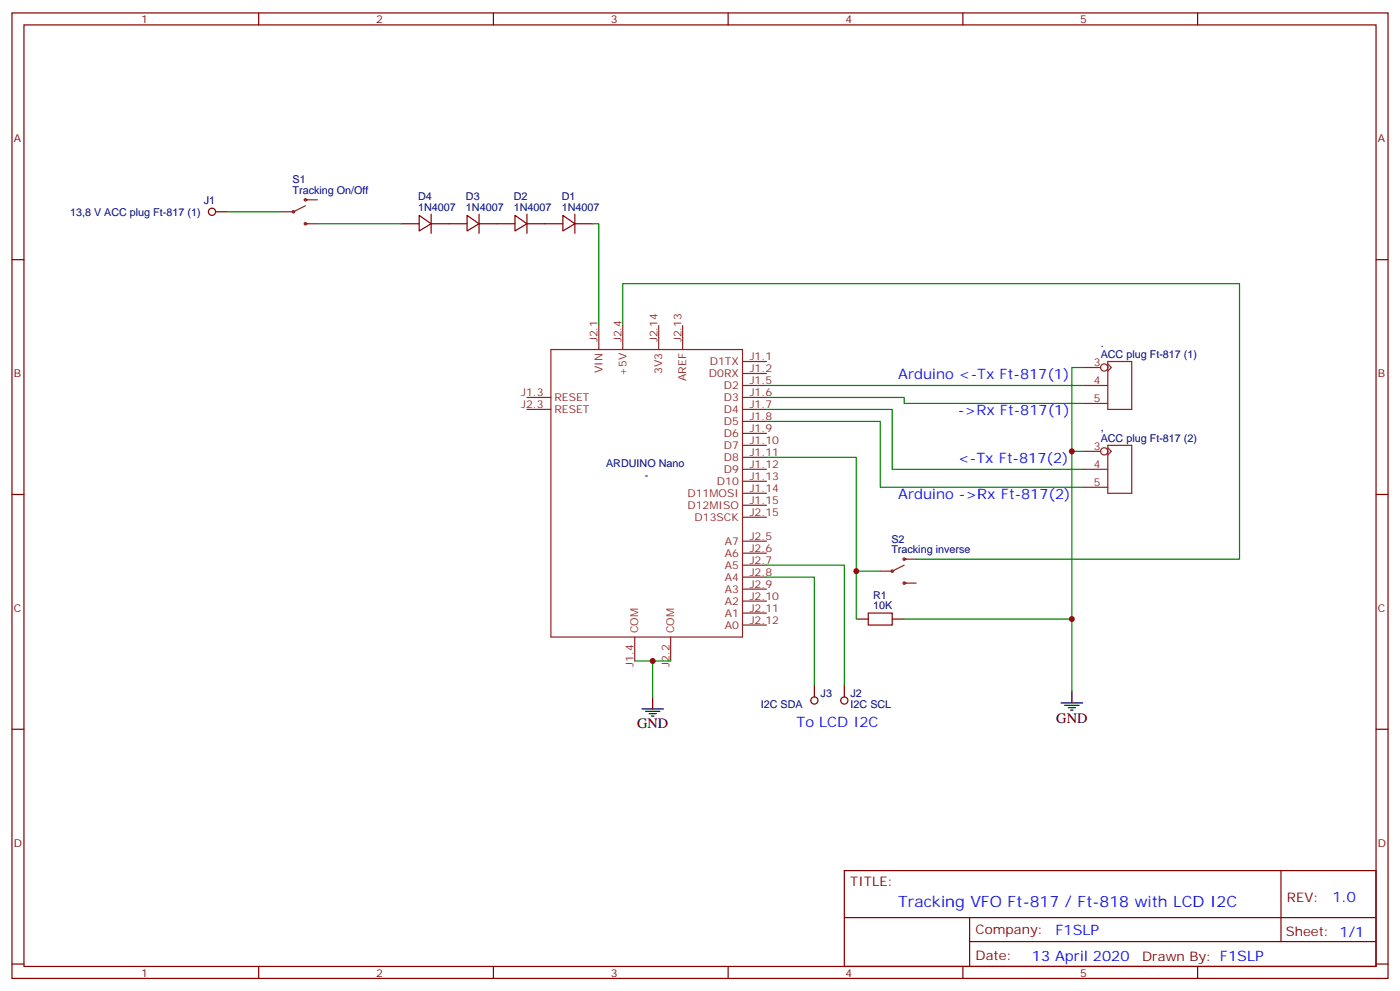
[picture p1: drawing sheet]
<svg xmlns="http://www.w3.org/2000/svg" width="412mm" height="292mm" viewBox="0 0 412 292" stroke-linecap="round" stroke-linejoin="round" font-family="sans-serif">
<g fill="none" stroke="#870000" stroke-width=".35">
<path d="M3.5 3.8h405.4v284.3h-405.4zM7.1 7.3h398.2v277.3h-398.2zM76.2 3.8v3.5M145.3 3.8v3.5M214.5 3.8v3.5M283.6 3.8v3.5M352.8 3.8v3.5M3.5 76.5h3.6M118.2 65.9h5.3M123.5 63.4l3.5 2.5-3.5 2.1zM127 65.9h10.6M127 63.1v5.6"/>
<path d="M137.6 63.4l3.5 2.5-3.5 2.1zM141.1 65.9h10.6M141.1 63.1v5.6M151.7 63.4l3.5 2.5-3.5 2.1zM155.2 65.9h10.6M155.2 63.1v5.6M165.8 63.4l3.5 2.5-3.5 2.1zM169.3 65.9h5.3M169.3 63.1v5.6M405.3 76.5h3.6M3.5 145.6h3.6M405.3 145.6h3.6"/>
<path d="M252.2 182.3h3.6M262.8 182.3h3.5M3.5 214.8h3.6M405.3 214.8h3.6M248.7 256.4h156.6v28.2h-156.6zM377.3 256.4v20.9M248.7 270.2h156.5M285.6 277.3h119.6M285.6 270.2v14.2M3.5 283.9h3.6M76.2 284.6v3.5M145.3 284.6v3.5"/>
<path d="M214.5 284.6v3.5M283.6 284.6v3.5M352.8 284.6v3.5M405.3 283.9h3.6"/>
</g>
<g fill="none" stroke="#8c2424" stroke-width=".35">
<path d="M90 58.8h3.5M90 60.6l-3.6 1.8h-3.5M90 65.9h3.5M176.4 95.9v7M183.4 95.9v7M194 95.9v7M201.1 95.9v7M155.2 117.1h7.1M162.3 102.9h56.4v84.7h-56.4zM218.7 106.5h7.1M218.7 110h7.1M218.7 117.1h7.1"/>
<path d="M218.7 113.5h7.1M319.3 113.5h7M319.3 108.2h4.9M319.3 118.8h7M326.3 107.2l1.1 1-1.1 1.1M326.3 106.5h7.1v14.1h-7.1zM155.2 120.6h7.1M218.7 120.6h7.1M218.7 124.1h7.1M218.7 127.6h7.1M218.7 131.2h7.1M218.7 134.7h7.1"/>
<path d="M218.7 138.2h7.1M319.3 138.2h7M319.3 132.9h4.9M326.3 131.9l1.1 1-1.1 1.1M326.3 131.2h7.1v14.1h-7.1zM218.7 141.7h7.1M218.7 145.3h7.1M218.7 148.8h7.1M218.7 159.4h7.1M218.7 152.3h7.1M319.3 143.5h7M218.7 162.9h7.1"/>
<path d="M218.7 166.4h7.1M218.7 170h7.1M218.7 173.5h7.1M218.7 177h7.1M266.3 166.4l-3.5 1.8h-3.5M266.3 171.7h3.6M266.3 164.7h3.6M187 187.6v7.1M197.6 187.6v7.1M218.7 180.6h7.1M218.7 184.1h7.1"/>
<circle cx="90" cy="58.8" r=".35"/>
<circle cx="86.4" cy="62.4" r=".35"/>
<circle cx="90" cy="65.9" r=".35"/>
<circle cx="325.3" cy="108.2" r="1.06"/>
<circle cx="325.3" cy="132.9" r="1.06"/>
<circle cx="262.8" cy="168.2" r=".35"/>
<circle cx="266.3" cy="171.7" r=".35"/>
<circle cx="266.3" cy="164.7" r=".35"/>
</g>
<g fill="none" stroke="#008700" stroke-width=".35">
<path d="M67 62.4h15.9M93.5 65.9h24.7M174.6 65.9h1.8v30M183.4 95.9v-12.4h181.7v81.2h-95.2M225.8 113.5h93.5M225.8 117.1h40.5v1.7h53M319.3 108.2h-3.6v95.3M225.8 120.6h37v17.6h56.5M225.8 124.1h33.5v19.4h60M225.8 134.7h26.4v33.5h7.1M315.7 132.9h3.6M225.8 166.4h22.9v35.3"/>
<path d="M225.8 170h14.1v31.7M252.2 168.2v14.1M187 194.7h10.6M192.3 194.7v10.5M266.3 182.3h49.4"/>
</g>
<path d="M189.1 208.8h6.3M190.1 209.5h4.3M191.2 210.2h2.1M191.9 210.9h.7M192.3 205.2v3.6M312.6 207h6.3M313.6 207.7h4.3M314.7 208.4h2.1M315.4 209.1h.7M315.7 203.5v3.5" fill="none" stroke="#000" stroke-width=".35"/>
<path d="M62.4 61.3a1.06 1.06 0 0 0-.9 1.5 1.06 1.06 0 0 0 1.8 .2 1.06 1.06 0 0 0-.7-1.7M63.5 62.4h3.5M238.8 206.1a1.06 1.06 0 0 1 1.7-.6 1.06 1.06 0 0 1-.1 1.8 1.06 1.06 0 0 1-1.6-1M239.9 201.7v3.5M247.7 206.1a1.06 1.06 0 0 1 1.6-.6 1.06 1.06 0 0 1-.1 1.8 1.06 1.06 0 0 1-1.6-1M248.7 201.7v3.5" fill="none" stroke="#850000" stroke-width=".35"/>
<path d="M255.8 180.6h7v3.5h-7z" fill="none" stroke="#a10000" stroke-width=".35"/>
<g fill="#c00">
<circle cx="315.7" cy="132.9" r=".88"/>
<circle cx="192.3" cy="194.7" r=".88"/>
<circle cx="315.7" cy="182.3" r=".88"/>
<circle cx="252.2" cy="168.2" r=".88"/>
</g>
<g font-size="4.6" fill="#00f">
<text x="264.6" y="267">Tracking VFO Ft-817 / Ft-818 w</text>
<text x="338" y="267">ith LCD I2C</text>
</g>
<g font-size="4.2" fill="#00f">
<text x="264.6" y="111.8">Arduino &lt;-Tx Ft-817(1)</text>
<text x="282.2" y="122.3">-&gt;Rx Ft-817(1)</text>
<text x="282.2" y="136.5">&lt;-Tx Ft-817(2)</text>
<text x="264.6" y="147">Arduino -&gt;Rx Ft-817(2)</text>
<text x="234.7" y="214">To LCD I2C</text>
<text x="392.5" y="265.7">1.0</text>
<text x="310.9" y="275.2">F1SLP</text>
<text x="304" y="283">13 April 2020 Draw</text>
</g>
<g font-size="4.2">
<text x="187.7" y="214.4">GND</text>
<text x="311.2" y="213">GND</text>
</g>
<g font-size="3.9" fill="#800">
<text x="250.5" y="261">TITLE:</text>
<text x="379.1" y="265.7">REV:</text>
<text x="287.4" y="275.2">Company:</text>
<text x="378.7" y="275.8">Sheet: 1/1</text>
<text x="287.4" y="282.9">Date:</text>
<text x="346.6" y="282.9">n By: F1SLP</text>
</g>
<g font-size="3.2" fill="#800">
<text x="41.6" y="6.8">1</text>
<text x="110.8" y="6.8">2</text>
<text x="179.9" y="6.8">3</text>
<text x="249.1" y="6.8">4</text>
<text x="318.2" y="6.8">5</text>
<text x="4.1" y="41.9">A</text>
<text x="405.9" y="41.9">A</text>
<text x="4.1" y="111.1">B</text>
<text x="405.9" y="111.1">B</text>
<text x="4.1" y="180.2">C</text>
<text x="405.9" y="180.2">C</text>
<text x="4.1" y="249.3">D</text>
<text x="405.9" y="249.3">D</text>
<text x="41.6" y="287.6">1</text>
<text x="110.8" y="287.6">2</text>
<text x="179.9" y="287.6">3</text>
<text x="249.1" y="287.6">4</text>
<text x="318.2" y="287.6">5</text>
</g>
<g font-size="3.2" fill="#000080">
<text x="86.2" y="54">S1</text>
<text x="60" y="60">J1</text>
<text x="86.2" y="57.1">Tracking On/Off</text>
<text x="123.1" y="59">D4</text>
<text x="137.2" y="59">D3</text>
<text x="151.4" y="59">D2</text>
<text x="165.5" y="59">D1</text>
<text x="20.6" y="63.5">13,8 V ACC plug Ft-817 (1)</text>
<text x="123.1" y="62">1N4007</text>
<text x="137.2" y="62">1N4007</text>
<text x="151.4" y="62">1N4007</text>
<text x="165.5" y="62">1N4007</text>
<text x="324.2" y="105.4">ACC plug Ft-817 (1)</text>
<text x="324.2" y="102.3">.</text>
<text x="324.2" y="130.1">ACC plug Ft-817 (2)</text>
<text x="324.2" y="127">,</text>
<text x="178.5" y="137.6">ARDUINO Nano</text>
<text x="190" y="141.1">-</text>
<text x="262.6" y="159.8">S2</text>
<text x="262.6" y="162.9">Tracking inverse</text>
<text x="257.2" y="179.5">10K</text>
<text x="257.2" y="176.4">R1</text>
<text x="224.1" y="208.4">I2C SDA</text>
<text x="241.7" y="205.4">J3</text>
<text x="250.6" y="208.4">I2C SCL</text>
<text x="250.6" y="205.4">J2</text>
</g>
<g font-size="3.2" fill="#8d2323">
<text x="176" y="100.8" transform="rotate(-90 176 100.8)">J2.1</text>
<text x="183.1" y="100.8" transform="rotate(-90 183.1 100.8)">J2.4</text>
<text x="193.7" y="100.8" transform="rotate(-90 193.7 100.8)">J2.14</text>
<text x="200.7" y="100.8" transform="rotate(-90 200.7 100.8)">J2.13</text>
<text x="209.1" y="107.5">D1TX</text>
<text x="220.8" y="106.1">J1.1</text>
<text x="322.2" y="107.9">3</text>
<text x="177.4" y="109.9" transform="rotate(-90 177.4 109.9)">VIN</text>
<text x="184.5" y="110.8" transform="rotate(-90 184.5 110.8)">+5V</text>
<text x="195.1" y="110.2" transform="rotate(-90 195.1 110.2)">3V3</text>
<text x="202.1" y="112.2" transform="rotate(-90 202.1 112.2)">AREF</text>
<text x="208.8" y="111.1">D0RX</text>
<text x="220.8" y="109.6">J1.2</text>
<text x="220.8" y="113.2">J1.5</text>
<text x="322.2" y="113.2">4</text>
<text x="153.5" y="116.7">J1.3</text>
<text x="163.3" y="118.1">RESET</text>
<text x="213.2" y="114.6">D2</text>
<text x="213.2" y="118.1">D3</text>
<text x="220.8" y="116.7">J1.6</text>
<text x="322.2" y="118.5">5</text>
<text x="153.5" y="120.2">J2.3</text>
<text x="163.3" y="121.6">RESET</text>
<text x="213.2" y="121.6">D4</text>
<text x="213.2" y="125.2">D5</text>
<text x="220.8" y="120.2">J1.7</text>
<text x="220.8" y="123.8">J1.8</text>
<text x="213.2" y="128.7">D6</text>
<text x="220.8" y="127.3">J1.9</text>
<text x="220.8" y="130.8">J1.10</text>
<text x="213.2" y="132.2">D7</text>
<text x="213.2" y="135.7">D8</text>
<text x="220.8" y="134.3">J1.11</text>
<text x="220.8" y="137.9">J1.12</text>
<text x="322.2" y="132.6">3</text>
<text x="322.2" y="137.9">4</text>
<text x="211.2" y="142.8">D10</text>
<text x="213.2" y="139.3">D9</text>
<text x="220.8" y="141.4">J1.13</text>
<text x="322.2" y="143.2">5</text>
<text x="202.5" y="146.3">D11MOSI</text>
<text x="202.5" y="149.9">D12MISO</text>
<text x="220.8" y="144.9">J1.14</text>
<text x="220.8" y="148.4">J1.15</text>
<text x="204.6" y="153.4">D13SCK</text>
<text x="220.8" y="152">J2.15</text>
<text x="213.5" y="160.4">A7</text>
<text x="220.8" y="159">J2.5</text>
<text x="213.5" y="164">A6</text>
<text x="213.5" y="167.5">A5</text>
<text x="220.8" y="162.6">J2.6</text>
<text x="220.8" y="166.1">J2.7</text>
<text x="213.5" y="171">A4</text>
<text x="220.8" y="169.6">J2.8</text>
<text x="220.8" y="173.1">J2.9</text>
<text x="213.5" y="174.6">A3</text>
<text x="213.5" y="178.1">A2</text>
<text x="220.8" y="176.7">J2.10</text>
<text x="213.5" y="181.6">A1</text>
<text x="213.5" y="185.1">A0</text>
<text x="220.8" y="180.2">J2.11</text>
<text x="220.8" y="183.7">J2.12</text>
<text x="188" y="186.5" transform="rotate(-90 188 186.5)">COM</text>
<text x="198.6" y="186.5" transform="rotate(-90 198.6 186.5)">COM</text>
<text x="186.6" y="196.3" transform="rotate(-90 186.6 196.3)">J1.4</text>
<text x="197.2" y="196.3" transform="rotate(-90 197.2 196.3)">J2.2</text>
</g>
</svg>
